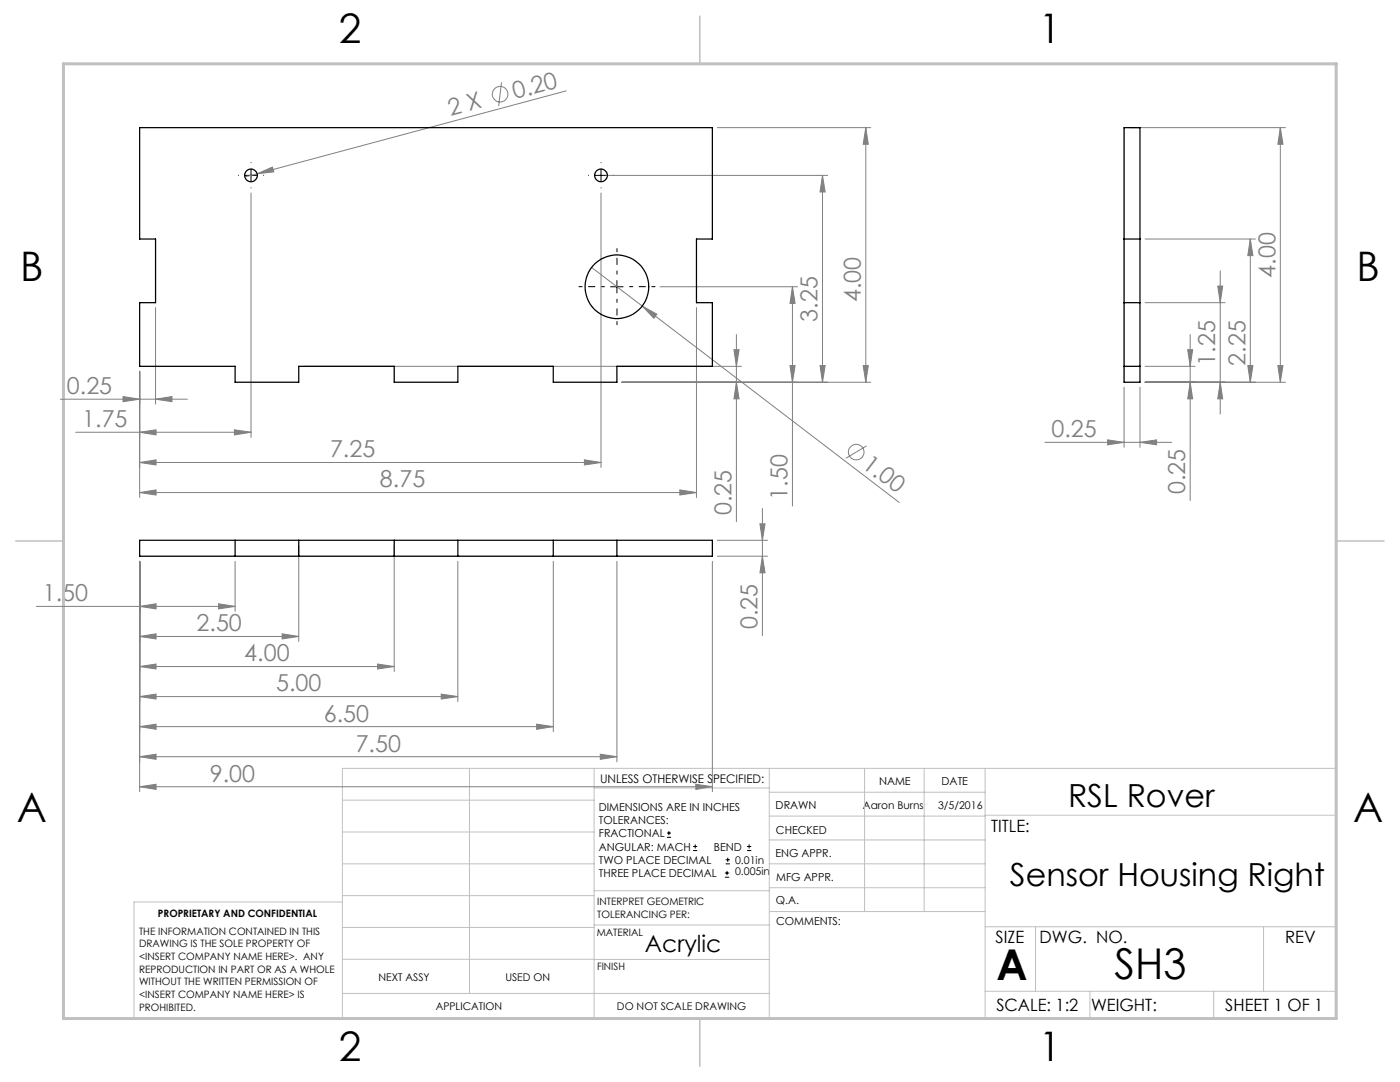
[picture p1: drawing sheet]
<svg xmlns="http://www.w3.org/2000/svg" width="279mm" height="216mm" viewBox="0 0 279 216" stroke-linecap="round" stroke-linejoin="round" font-family="sans-serif">
<g fill="none" stroke="#808080" stroke-width=".2">
<path d="M100.1 16.4l-.6 4.8M113 18.1l-61.7 16.6M50.1 38.5v48.8M51.3 34.7l3.1-1.4 .2 1zM51.3 34.7l-2.4 .6M119.9 38.5v54.8M120.9 35h44.3M143.2 25.5h30.6M164.1 35v41.3M164.1 35l.6 3.3h-1zM172.8 25.5v50.8M172.8 25.5l.5 3.3h-1z"/>
<path d="M225.4 25.5h31.1M255.5 25.5v50.8M255.5 25.5l.5 3.3h-1zM118.1 53.4l61.4 46.9M131.7 57.2h27.5M158.2 57.2l.5 3.3h-1zM158.2 57.2v43.8M228.5 47.7h22M243 57.1h1l-.5 3.3zM243.5 54v28.6M249.5 47.7l.5 3.3h-1zM249.5 47.7v28.6"/>
<path d="M12 79.7h25.4M24.6 79.1l3.3 .6-3.3 .5zM27.9 74.1v25.2M31 79.7l3.3-.6v1.1zM31 61.4v19.2M60.6 73.1h87.4M124.1 76.3h49.7M128.2 61.1l2.9 1.6-.6 .8zM139 61.4v37.9M146.5 69.8h1l-.5 3.3zM147 66.7v37.4M147 76.3l.5 3.3h-1z"/>
<path d="M157.7 73h1l-.5 3.3zM163.7 73h1l-.6 3.3zM172.3 73h1l-.5 3.3zM224.3 77.3v12M227.5 77.3v12M228.5 76.3h28M228.5 73.1h10M228.5 60.4h16M237 69.8h1l-.5 3.3zM237.5 76.3l.5 3.3h-1zM237.5 66.7v33.2M243.5 76.3l.5 3.3h-1z"/>
<path d="M249 73h1l-.5 3.3zM255 73h1l-.5 3.3zM15.1 86.3h35M27.9 86.3l3.3-.5v1zM27.9 98.3l3.3-.5v1zM27.9 92.3l3.3-.5v1zM27.9 98.3h111.1M27.9 92.3h92M46.8 85.8l3.3 .5-3.3 .5zM116.6 91.8l3.3 .5-3.3 .5zM135.7 97.8l3.3 .5-3.3 .5zM172.9 89l-4.1 2.4"/>
<path d="M208.5 88.3h25.4M221.1 87.8l3.2 .5-3.2 .5zM227.5 88.3l3.3-.5v1zM27.9 112v46M46.9 112v10M59.6 108.8v19.2M78.7 108.8v25.2M91.4 112v28M110.4 112v34M123.1 112v40M142.2 112v46M143.2 111h10"/>
<path d="M143.2 107.8h10M151.7 104.5h1l-.5 3.3zM152.2 111l.5 3.3h-1zM152.2 101.5v25.3M7.2 121h39.7M27.9 121l3.3-.5v1zM27.9 127l3.3-.5v1zM27.9 133l3.3-.5v1zM27.9 139l3.3-.5v1zM27.9 127h31.7M27.9 133h50.8M27.9 139h63.5"/>
<path d="M43.6 120.5l3.3 .5-3.3 .5zM56.3 126.5l3.3 .5-3.3 .5zM75.4 132.5l3.3 .5-3.3 .5zM88.1 138.5l3.3 .5-3.3 .5zM27.9 145l3.3-.5v1zM27.9 151l3.3-.5v1zM27.9 157l3.3-.5v1zM27.9 145h82.5M27.9 151h95.2M27.9 157h114.3M107.1 144.5l3.3 .5-3.3 .5zM119.8 150.5l3.3 .5-3.3 .5z"/>
<path d="M138.9 156.5l3.3 .5-3.3 .5z"/>
<circle cx="99.8" cy="18.8" r="1.56"/>
<circle cx="170.9" cy="90.2" r="1.55"/>
</g>
<g fill="none" stroke="#000" stroke-width=".2">
<path d="M48.8 35h2.5M50.1 33.8v2.4M118.7 35h2.5M119.9 33.8v2.4M121.8 57.2h2.6M123.1 56v2.5M133.1 167.1h.8M133.1 166.2h.8M133.5 165.8v.9M138.3 169.7h.8M138.3 168.9h.8M138.7 168.5v.8"/>
<path d="M144.7 175h.8M144.7 174.2h.8M144.8 172.4h.9M144.8 171.6h.9M145.1 173.8v.8M145.2 171.1v.9M149.1 169.7h.8M149.1 168.9h.8M149.5 168.5v.8"/>
</g>
<path d="M120.6 57.2h-5.1M123.1 54.7v-5.1M123.1 59.7v5.1M125.6 57.2h5.1" fill="none" stroke="#000" stroke-width=".2" stroke-dasharray="15.2 1.3 1.3 1.3" stroke-dashoffset="14.6"/>
<path d="M47.6 35h.1M50.1 32.5h.1M50.1 37.5h.1M52.6 35h.1M117.5 35h-.1M120 32.5h.1M120 37.5h.1M122.5 35h.1" fill="none" stroke="#000" stroke-width=".2" stroke-dasharray="15.2 1.3 1.3 1.3"/>
<g fill="none" stroke="#c0c0c0" stroke-width=".2">
<path d="M68.3 159.7h50.3M93.7 153.3v44.9M118.6 153.3v49.9M118.6 157.2h34.9M153.5 153.3v49.9M153.5 158.1h43.1M172.5 153.3v28.6M184.4 153.3v28.6M196.6 153.3v49.9M68.3 180h-41.6v23.2h240v-49.9h-198.4v49.9M68.3 178.7h50.3M68.3 172.4h50.3"/>
<path d="M68.3 166h50.3M118.6 177.7h35M153.5 167.6h43.1M153.5 162.8h43.1M153.5 172.4h43.1M153.5 177.1h43.1M196.6 162.7h70.1M68.3 198.2h85.2M68.3 191.4l85.2 .1M68.3 185.1h50.3M118.6 184.6h35M153.6 181.9h43"/>
<path d="M196.6 197.8h70.1M196.6 184.9h70.1M206.7 184.9v12.9M217.5 197.8v5.4M242.2 197.8v5.4M252.2 184.9v12.9"/>
</g>
<path d="M139.7 3.2v9.5M3.1 107.9h9.6M266.7 107.9h9.5M139.7 203.2v9.6" fill="none" stroke="#c0c0c0" stroke-width=".3"/>
<path d="M12.7 12.7h254v190.5h-254z" fill="none" stroke="#c0c0c0" stroke-width=".6"/>
<g fill="#808080">
<path d="M51.3 34.7l3.1-1.4 .2 1z"/>
<path d="M128.2 61.1l2.9 1.6-.6 .8z"/>
<path d="M24.6 79.1l3.3 .6-3.3 .5zM31 79.7l3.3-.6v1.1zM27.9 86.3l3.3-.5v1zM46.8 85.8l3.3 .5-3.3 .5zM27.9 98.3l3.3-.5v1zM135.7 97.8l3.3 .5-3.3 .5zM27.9 92.3l3.3-.5v1zM116.6 91.8l3.3 .5-3.3 .5zM27.9 121l3.3-.5v1zM43.6 120.5l3.3 .5-3.3 .5zM27.9 127l3.3-.5v1zM56.3 126.5l3.3 .5-3.3 .5zM27.9 133l3.3-.5v1zM75.4 132.5l3.3 .5-3.3 .5zM27.9 139l3.3-.5v1zM88.1 138.5l3.3 .5-3.3 .5zM27.9 145l3.3-.5v1zM107.1 144.5l3.3 .5-3.3 .5zM27.9 151l3.3-.5v1zM119.8 150.5l3.3 .5-3.3 .5zM27.9 157l3.3-.5v1zM138.9 156.5l3.3 .5-3.3 .5zM221.1 87.8l3.2 .5-3.2 .5zM227.5 88.3l3.3-.5v1z"/>
<path d="M157.7 73h1l-.5 3.3zM158.2 57.2l.5 3.3h-1zM152.2 111l.5 3.3h-1zM151.7 104.5h1l-.5 3.3zM237.5 76.3l.5 3.3h-1zM237 69.8h1l-.5 3.3zM243.5 76.3l.5 3.3h-1zM243 57.1h1l-.5 3.3zM249 73h1l-.5 3.3zM249.5 47.7l.5 3.3h-1zM255 73h1l-.5 3.3zM255.5 25.5l.5 3.3h-1z"/>
<path d="M147 76.3l.5 3.3h-1zM146.5 69.8h1l-.5 3.3zM163.7 73h1l-.6 3.3zM164.1 35l.6 3.3h-1zM172.3 73h1l-.5 3.3zM172.8 25.5l.5 3.3h-1z"/>
</g>
<g fill="none" stroke="#000" stroke-width=".25">
<path d="M27.9 25.5h114.3v22.2h-3.2v12.7h3.2v12.7h-19.1v3.2h-12.7v-3.2h-19v3.2h-12.7v-3.2h-19.1v3.2h-12.7v-3.2h-19v-12.7h3.1v-12.7h-3.1zM224.3 25.5h3.2v50.8h-3.2zM224.3 47.7h3.2M224.3 60.4h3.2M224.3 73.1h3.2M27.9 107.8h114.3v3.2h-114.3zM46.9 107.8v3.2M59.6 107.8v3.2M78.7 107.8v3.2M91.4 107.8v3.2M110.4 107.8v3.2M123.1 107.8v3.2"/>
<circle cx="50.1" cy="35" r="1.27"/>
<circle cx="119.9" cy="35" r="1.27"/>
<circle cx="123.1" cy="57.2" r="6.4"/>
</g>
<g font-size="8.5">
<text x="198.9" y="195.5">A</text>
<text x="222.4" y="195.4">SH3</text>
</g>
<g font-size="8.1">
<text x="67.6" y="8.5">2</text>
<text x="207.3" y="8.5">1</text>
<text x="4" y="56.2">B</text>
<text x="270.7" y="56.2">B</text>
<text x="3.3" y="164.1">A</text>
<text x="270" y="164.1">A</text>
<text x="67.6" y="211.7">2</text>
<text x="207.3" y="211.7">1</text>
</g>
<g font-size="6.3">
<text x="213.1" y="161.1">RSL Rover</text>
<text x="201.5" y="176.7">Sensor Housing Right</text>
</g>
<g font-size="4.7" fill="#808080">
<text x="89.9" y="23.2" transform="rotate(-15 89.9 23.2)">2 X</text>
<text x="102.8" y="19.8" transform="rotate(-15 102.8 19.8)">0.20</text>
<text x="254.5" y="55.4" transform="rotate(-90 254.5 55.4)">4.00</text>
<text x="163.2" y="64.2" transform="rotate(-90 163.2 64.2)">3.25</text>
<text x="171.8" y="60.3" transform="rotate(-90 171.8 60.3)">4.00</text>
<text x="242.5" y="72.9" transform="rotate(-90 242.5 72.9)">1.25</text>
<text x="248.5" y="72.9" transform="rotate(-90 248.5 72.9)">2.25</text>
<text x="13.4" y="78.6">0.25</text>
<text x="16.4" y="85.2">1.75</text>
<text x="209.8" y="87.2">0.25</text>
<text x="65.9" y="91.2">7.25</text>
<text x="171.9" y="93.1" transform="rotate(37 171.9 93.1)">1.00</text>
<text x="75.8" y="97.2">8.75</text>
<text x="157.2" y="99.7" transform="rotate(-90 157.2 99.7)">1.50</text>
<text x="236.5" y="98.6" transform="rotate(-90 236.5 98.6)">0.25</text>
<text x="146" y="102.8" transform="rotate(-90 146 102.8)">0.25</text>
<text x="8.5" y="120">1.50</text>
<text x="39.2" y="126">2.50</text>
<text x="151.2" y="125.5" transform="rotate(-90 151.2 125.5)">0.25</text>
<text x="48.8" y="132">4.00</text>
<text x="55.1" y="138">5.00</text>
<text x="64.6" y="144">6.50</text>
<text x="71" y="150">7.50</text>
<text x="41.9" y="156">9.00</text>
</g>
<text font-size="4.7" x="128.7" y="189.9">Acrylic</text>
<g font-size="3.4">
<text x="197.8" y="166">TITLE:</text>
<text x="198.7" y="188.1">SIZE</text>
<text x="207.5" y="188.1">DWG. NO.</text>
<text x="256.5" y="188.2">REV</text>
<text x="198.8" y="201.7">SCALE: 1:2</text>
<text x="217.7" y="201.8">WEIGHT:</text>
<text x="244.5" y="201.7">SHEET 1 OF 1</text>
</g>
<text font-size="2.4" x="119.8" y="156.2">UNLESS OTHERWISE SPECIFIED:</text>
<g font-size="2.2">
<text x="119.5" y="161.8">DIMENSIONS ARE IN INCHES</text>
<text x="154.8" y="161.4">DRAWN</text>
<text x="175.4" y="156.6">NAME</text>
<text x="187.9" y="156.7">DATE</text>
<text x="119.5" y="164.4">TOLERANCES:</text>
<text x="119.5" y="167.1">FRACTIONAL</text>
<text x="154.9" y="166.3">CHECKED</text>
<text x="119.5" y="169.7">ANGULAR: MACH</text>
<text x="119.5" y="172.4">TWO PLACE DECIMAL</text>
<text x="142.5" y="169.7">BEND</text>
<text x="154.8" y="171">ENG APPR.</text>
<text x="119.5" y="175">THREE PLACE DECIMAL</text>
<text x="154.9" y="175.7">MFG APPR.</text>
<text x="154.9" y="180.4">Q.A.</text>
<text x="154.9" y="184.6">COMMENTS:</text>
</g>
<g font-size="2.1">
<text x="172.2" y="161.3">Aaron Burns</text>
<text x="187.2" y="161.3">3/5/2016</text>
<text x="146.7" y="172.4">0.01in</text>
<text x="146.7" y="174.6">0.005in</text>
<text x="75.5" y="195.7">NEXT ASSY</text>
<text x="100.9" y="195.7">USED ON</text>
<text x="86.9" y="201.5">APPLICATION</text>
<text x="123.1" y="201.6">DO NOT SCALE DRAWING</text>
</g>
<g font-size="2">
<text x="31.5" y="182.9">PROPRIETARY AND CONFIDENTIAL</text>
<text x="119.2" y="180.6">INTERPRET GEOMETRIC</text>
<text x="119.2" y="183.1">TOLERANCING PER:</text>
<text x="27.8" y="186.5">THE INFORMATION CONTAINED IN THIS</text>
<text x="27.8" y="189">DRAWING IS THE SOLE PROPERTY OF</text>
<text x="27.8" y="191.6">&lt;INSERT COMPANY NAME HERE&gt;. ANY</text>
<text x="119.1" y="186.7">MATERIAL</text>
<text x="27.8" y="194.1">REPRODUCTION IN PART OR AS A WHOLE</text>
<text x="27.8" y="196.6">WITHOUT THE WRITTEN PERMISSION OF</text>
<text x="119.1" y="193.5">FINISH</text>
<text x="27.8" y="199.1">&lt;INSERT COMPANY NAME HERE&gt; IS</text>
<text x="27.8" y="201.7">PROHIBITED.</text>
</g>
</svg>
